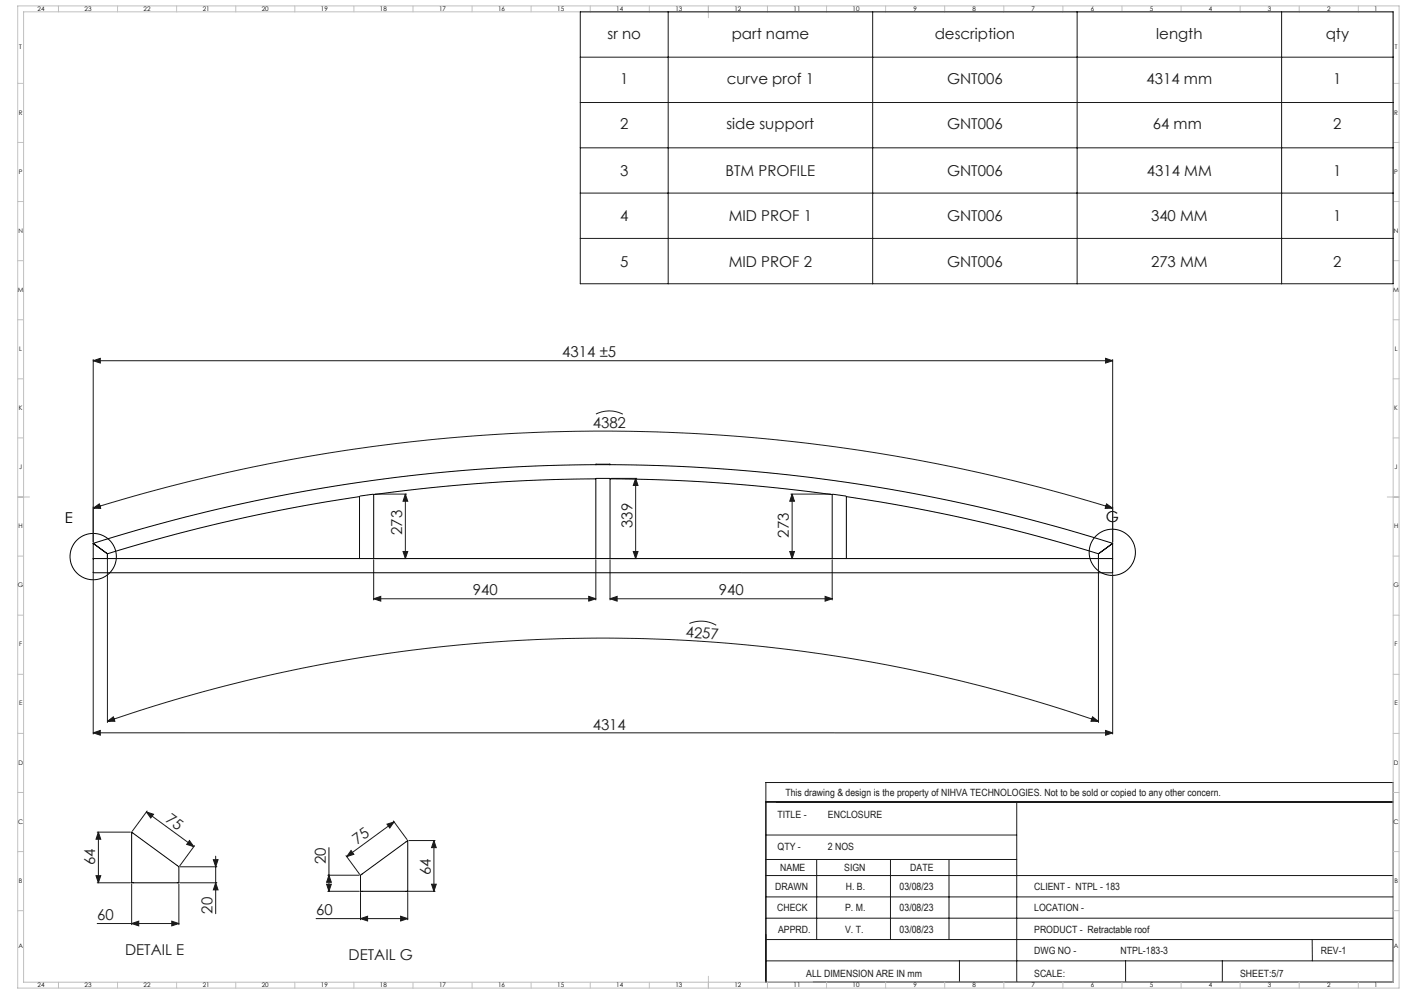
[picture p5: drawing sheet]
<svg xmlns="http://www.w3.org/2000/svg" width="1189mm" height="841mm" viewBox="0 0 1189 841" stroke-linecap="round" stroke-linejoin="round" font-family="sans-serif">
<g fill="none" stroke="#000" stroke-width=".85">
<path d="M648 678v153"/>
<circle cx="79" cy="471" r="20"/>
<circle cx="941" cy="467" r="20"/>
</g>
<g fill="none" stroke="#191924" stroke-width=".85">
<path d="M491 10h688v230h-688zM565 10v230M739 10v230M912 10v230M1085 10v230M491 48h688M491 87h688M491 125h688M491 163h688M491 202h688M79 305l6-2v4zM79 304v155"/>
<path d="M79 305h863M936 303l6 2-6 2zM942 304v155M504 350l4-1a25 25 0 0 1 19 1M317 418h27M343 418v55M343 418l2 6h-4zM517 405h22M538 405v68M538 405l2 6h-4zM669 418h34M670 418l2 6h-4z"/>
<path d="M670 418v55M79 430l5-4 1 4zM79 430a1459 1459 0 0 1 863 0M936 426l6 4h-7zM91 470v141M316 474v34M317 473h27M341 467h4l-2 6zM504 474v34M516 474v34M517 473h22M536 467h4l-2 6z"/>
<path d="M668 467h4l-2 6zM669 473h34M704 474v34M930 470v141M79 485v136M942 485v136M316 507l6-2v4zM316 507h188M498 505l6 2-6 2zM516 507l6-2v4zM516 507h188M698 505l6 2-6 2z"/>
<path d="M583 528l1-1a25 25 0 0 1 22 2M91 610l5-4 1 4zM91 610a1283 1283 0 0 1 839 0M925 606l5 4h-7zM936 618l6 2-6 2zM79 620l6-2v4zM79 620h863M648 662h531v169h-531zM648 678h531M860 678v153M124 687l40 29M124 687l6 2-2 3z"/>
<path d="M124 686l-12 17M327 697l6-2-3 6zM333 695l11 15M333 695l-40 30M82 704h28M83 704v43M83 704l2 6h-4zM160 711l4 5-6-2zM165 716l-13 17M278 717v37M297 720l2 3-6 2zM346 711h22"/>
<path d="M367 711v43M367 711l2 6h-4zM648 706h212M152 733h32M181 727h4l-2 6zM183 724v49M293 724l11 16M648 727h212M691 727v68M754 727v68M803 727v68M81 741h4l-2 6z"/>
<path d="M82 747h28M111 748v34M151 748v34M152 747h32M183 747l2 6h-4zM276 748h4l-2 6zM277 740h27M277 754h27M278 740l2 6h-4zM305 755v23M345 754h23M345 755v23"/>
<path d="M365 748h4l-2 6zM648 759h531M648 741h531M145 779l6 2-6 2zM267 777h78M305 777l6-2v4zM339 775l6 2-6 2zM648 777h531M82 781h69M111 781l6-2v4zM648 795h531M1110 795l1 18"/>
<path d="M648 813h531M812 813v18M953 813v18M1034 813v18"/>
</g>
<g fill="none" stroke="#c0c0c0" stroke-width=".85">
<path d="M15 5h1169v831h-1169zM20 10h1159v821h-1159zM49 5v5M99 5v5M149 5v5M199 5v5M249 5v5M299 5v5M349 5v5M399 5v5M449 5v5M499 5v5"/>
<path d="M549 5v5M599 5v10M649 5v5M699 5v5M749 5v5M799 5v5M849 5v5M899 5v5M949 5v5M999 5v5M1049 5v5M1099 5v5"/>
<path d="M1149 5v5M15 71h5M1179 71h5M15 121h5M1179 121h5M15 171h5M1179 171h5M15 221h5M1179 221h5M15 271h5M1179 271h5M15 321h5"/>
<path d="M1179 321h5M15 371h5M1179 371h5M15 421h10M1174 421h10M15 471h5M1179 471h5M15 521h5M1179 521h5M15 571h5M1179 571h5M15 621h5"/>
<path d="M1179 621h5M15 671h5M1179 671h5M15 721h5M1179 721h5M15 771h5M1179 771h5M49 831v5M99 831v5M149 831v5M199 831v5M249 831v5"/>
<path d="M299 831v5M349 831v5M399 831v5M449 831v5M499 831v5M549 831v5M599 826v10M649 831v5M699 831v5M749 831v5M799 831v5M849 831v5"/>
<path d="M899 831v5M949 831v5M999 831v5M1049 831v5M1099 831v5M1149 831v5"/>
</g>
<g fill="#191924">
<path d="M925 606l5 4h-7zM91 610l5-4 1 4z"/>
<path d="M936 426l6 4h-7zM79 430l5-4 1 4z"/>
<path d="M145 779l6 2-6 2zM111 781l6-2v4z"/>
<path d="M936 618l6 2-6 2zM79 620l6-2v4z"/>
<path d="M339 775l6 2-6 2zM305 777l6-2v4z"/>
<path d="M516 507l6-2v4zM698 505l6 2-6 2z"/>
<path d="M316 507l6-2v4zM498 505l6 2-6 2z"/>
<path d="M297 720l2 3-6 2zM327 697l6-2-3 6z"/>
<path d="M183 747l2 6h-4zM181 727h4l-2 6z"/>
<path d="M83 704l2 6h-4zM81 741h4l-2 6zM278 740l2 6h-4zM276 748h4l-2 6zM367 711l2 6h-4zM365 748h4l-2 6z"/>
<path d="M341 467h4l-2 6zM343 418l2 6h-4z"/>
<path d="M536 467h4l-2 6zM538 405l2 6h-4z"/>
<path d="M668 467h4l-2 6zM670 418l2 6h-4z"/>
<path d="M124 687l6 2-2 3zM160 711l4 5-6-2z"/>
<path d="M79 305l6-2v4zM936 303l6 2-6 2z"/>
</g>
<g fill="none" stroke="#000" stroke-width=".85">
<path d="M504 393a1432 1432 0 0 0-425 67M504 393h12M516 393a1432 1432 0 0 1 426 67M316 418l-11 2M505 405h11M705 418l11 2M79 460h.1M79 460v13M942 460h-1M942 460v13M79 473v12h863v-12M79 473h12"/>
<path d="M79 460l11 8M90 468l1 1M91 473h213M91 469v4M91 469a1425 1425 0 0 1 213-49v53M304 473h12M316 473v-55a1429 1429 0 0 1 188-13v68M316 473h188M504 473h12M516 473v-68a1429 1429 0 0 1 188 13v55M516 473h188M704 473h12"/>
<path d="M716 473h214M930 469a1425 1425 0 0 0-214-49v53M930 473h12M930 469v4M930 468v1M941 460l-11 8M111 704l40 29v14h-40zM305 740l40-29v43h-40z"/>
</g>
<g font-size="12.7" fill="#191924">
<text x="514" y="33">sr no</text>
<text x="619" y="33">part name</text>
<text x="791" y="33">description</text>
<text x="979" y="33">length</text>
<text x="1122" y="33">qty</text>
<text x="525" y="71">1</text>
<text x="615" y="71">curve prof 1</text>
<text x="802" y="71">GNT006</text>
<text x="970" y="71">4314 mm</text>
<text x="1128" y="71">1</text>
<text x="525" y="109">2</text>
<text x="615" y="109">side support</text>
<text x="802" y="109">GNT006</text>
<text x="976" y="109">64 mm</text>
<text x="1128" y="109">2</text>
<text x="525" y="149">3</text>
<text x="614" y="149">BTM PROFILE</text>
<text x="802" y="149">GNT006</text>
<text x="971" y="149">4314 MM</text>
<text x="1128" y="149">1</text>
<text x="525" y="187">4</text>
<text x="617" y="187">MID PROF 1</text>
<text x="802" y="187">GNT006</text>
<text x="974" y="187">340 MM</text>
<text x="1128" y="187">1</text>
<text x="525" y="226">5</text>
<text x="617" y="226">MID PROF 2</text>
<text x="802" y="226">GNT006</text>
<text x="974" y="226">273 MM</text>
<text x="1128" y="226">2</text>
<text x="476" y="302">4314 ±5</text>
<text x="502" y="362">4382</text>
<text x="535" y="447" transform="rotate(-90 535 447)">339</text>
<text x="340" y="453" transform="rotate(-90 340 453)">273</text>
<text x="668" y="455" transform="rotate(-90 668 455)">273</text>
<text x="400" y="504">940</text>
<text x="608" y="504">940</text>
<text x="580" y="539" transform="rotate(4 580 539)">4257</text>
<text x="502" y="617">4314</text>
<text x="140" y="695" transform="rotate(36 140 695)">75</text>
<text x="302" y="715" transform="rotate(-36 302 715)">75</text>
<text x="276" y="731" transform="rotate(-90 276 731)">20</text>
<text x="81" y="732" transform="rotate(-90 81 732)">64</text>
<text x="364" y="740" transform="rotate(-90 364 740)">64</text>
<text x="180" y="773" transform="rotate(-90 180 773)">20</text>
<text x="82" y="779">60</text>
<text x="267" y="774">60</text>
<text x="106" y="808">DETAIL E</text>
<text x="295" y="813">DETAIL G</text>
</g>
<g font-size="12.7">
<text x="55" y="442">E</text>
<text x="936" y="442">G</text>
</g>
<g font-size="8.5" fill="#191924">
<text x="665" y="674">This drawing &amp; design is the property of NIHVA TECHNOLOGIES. Not to be sold or copied to any other concern.</text>
<text x="658" y="692">TITLE -</text>
<text x="701" y="692">ENCLOSURE</text>
<text x="658" y="719">QTY -</text>
<text x="701" y="719">2 NOS</text>
<text x="660" y="737">NAME</text>
<text x="714" y="737">SIGN</text>
<text x="770" y="737">DATE</text>
<text x="656" y="753">DRAWN</text>
<text x="716" y="753">H. B.</text>
<text x="761" y="753">03/08/23</text>
<text x="875" y="753">CLIENT - NTPL - 183</text>
<text x="658" y="771">CHECK</text>
<text x="715" y="771">P. M.</text>
<text x="761" y="771">03/08/23</text>
<text x="875" y="771">LOCATION -</text>
<text x="659" y="789">APPRD.</text>
<text x="715" y="789">V. T.</text>
<text x="761" y="789">03/08/23</text>
<text x="875" y="789">PRODUCT - Retractable roof</text>
<text x="875" y="807">DWG NO -</text>
<text x="948" y="807">NTPL-183-3</text>
<text x="1118" y="807">REV-1</text>
<text x="682" y="826">ALL DIMENSION ARE IN mm</text>
<text x="875" y="826">SCALE:</text>
<text x="1049" y="826">SHEET:5/7</text>
</g>
<g font-size="5.3">
<text x="32" y="9">24</text>
<text x="72" y="9">23</text>
<text x="122" y="9">22</text>
<text x="172" y="9">21</text>
<text x="222" y="9">20</text>
<text x="272" y="9">19</text>
<text x="322" y="9">18</text>
<text x="372" y="9">17</text>
<text x="422" y="9">16</text>
<text x="472" y="9">15</text>
<text x="522" y="9">14</text>
<text x="572" y="9">13</text>
<text x="622" y="9">12</text>
<text x="672" y="9">11</text>
<text x="722" y="9">10</text>
<text x="773" y="9">9</text>
<text x="823" y="9">8</text>
<text x="873" y="9">7</text>
<text x="923" y="9">6</text>
<text x="973" y="9">5</text>
<text x="1023" y="9">4</text>
<text x="1073" y="9">3</text>
<text x="1123" y="9">2</text>
<text x="1163" y="9">1</text>
<text x="16" y="42">T</text>
<text x="1180" y="42">T</text>
<text x="16" y="97">R</text>
<text x="1180" y="97">R</text>
<text x="16" y="147">P</text>
<text x="1180" y="147">P</text>
<text x="16" y="197">N</text>
<text x="1180" y="197">N</text>
<text x="15" y="247">M</text>
<text x="1179" y="247">M</text>
<text x="16" y="297">L</text>
<text x="1180" y="297">L</text>
<text x="16" y="347">K</text>
<text x="1180" y="347">K</text>
<text x="16" y="397">J</text>
<text x="1180" y="397">J</text>
<text x="16" y="447">H</text>
<text x="1180" y="447">H</text>
<text x="15" y="497">G</text>
<text x="1179" y="497">G</text>
<text x="16" y="547">F</text>
<text x="1180" y="547">F</text>
<text x="16" y="597">E</text>
<text x="1180" y="597">E</text>
<text x="16" y="647">D</text>
<text x="1180" y="647">D</text>
<text x="15" y="697">C</text>
<text x="1179" y="697">C</text>
<text x="16" y="747">B</text>
<text x="1180" y="747">B</text>
<text x="16" y="802">A</text>
<text x="1180" y="802">A</text>
<text x="32" y="835">24</text>
<text x="72" y="835">23</text>
<text x="122" y="835">22</text>
<text x="172" y="835">21</text>
<text x="222" y="835">20</text>
<text x="272" y="835">19</text>
<text x="322" y="835">18</text>
<text x="372" y="835">17</text>
<text x="422" y="835">16</text>
<text x="472" y="835">15</text>
<text x="522" y="835">14</text>
<text x="572" y="835">13</text>
<text x="622" y="835">12</text>
<text x="672" y="835">11</text>
<text x="722" y="835">10</text>
<text x="773" y="835">9</text>
<text x="823" y="835">8</text>
<text x="873" y="835">7</text>
<text x="923" y="835">6</text>
<text x="973" y="835">5</text>
<text x="1023" y="835">4</text>
<text x="1073" y="835">3</text>
<text x="1123" y="835">2</text>
<text x="1163" y="835">1</text>
</g>
</svg>
